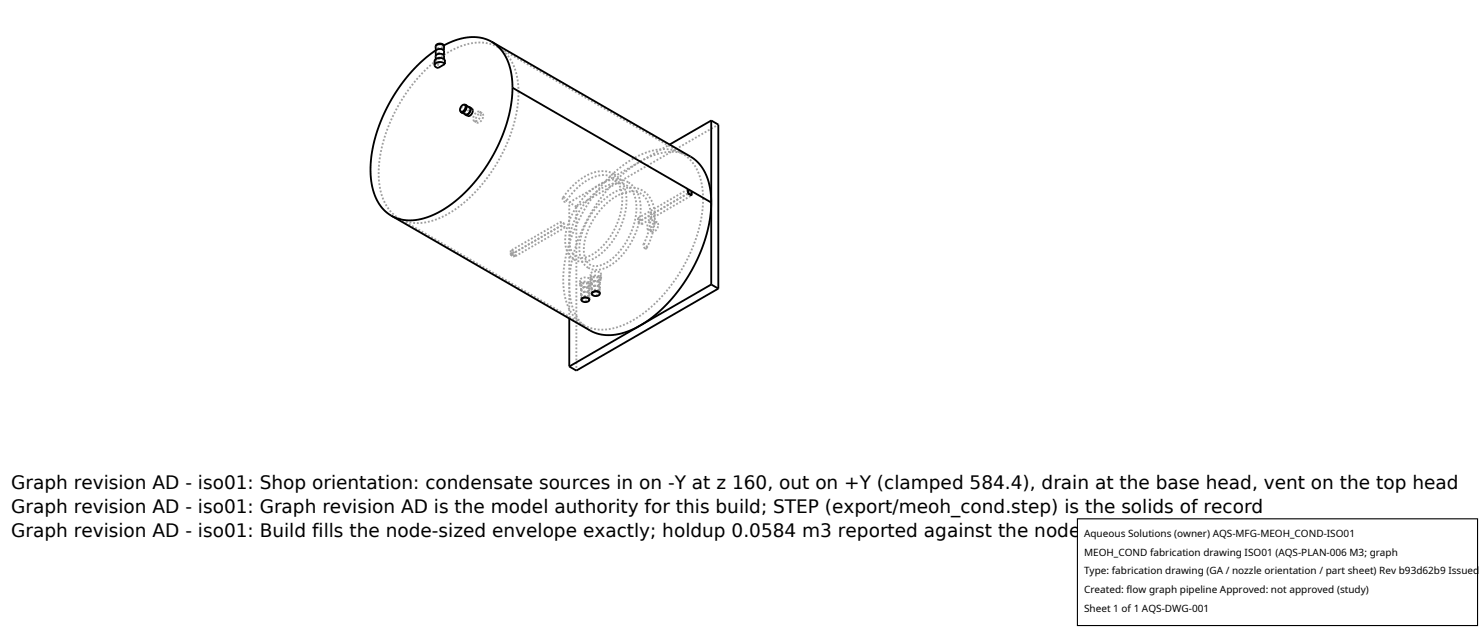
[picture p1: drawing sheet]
<svg xmlns="http://www.w3.org/2000/svg" width="212mm" height="90mm" viewBox="0 0 212 90" stroke-linecap="round" stroke-linejoin="round" font-family="sans-serif">
<g fill="none" stroke="#a0a0a0" stroke-width=".26" stroke-dasharray=".3 .3" stroke-linecap="butt">
<path d="M62.3 6.7l.1-.2 .2-.1h.6M62.3 6.5v.2M62.3 7.4l.1-.3 .4-.1 .4 .1 .2 .2M62.3 8l.1-.2 .4-.1 .4 .1 .2 .2M62.3 8.7l.1-.2 .4-.1h.4l.2 .2M62.3 7.4v-.2M62.3 8v-.1M62.3 8.7l-.1-.3M62.6 9.1l-.4-.1-.1-.3M62.6 9.1v.6M62.7 7l-.3-.1-.2-.2M62.7 7.7l-.3-.1-.2-.2"/>
<path d="M62.7 8.4l-.3-.1-.2-.3M62.7 6.9l-.4 .3M62.7 7l-.3-.1-.1-.2M62.7 6.9v.1M62.7 7.7l-.3-.1-.1-.2M62.7 7.7v-.7M62.7 8.3l-.3-.1-.1-.2M62.7 8.3v-.6M62.7 8.3v.1M62.7 9l-.3-.1-.1-.2M62.7 9v-.6M62.7 9l-.1 .1"/>
<path d="M63.1 6.7l.1 .1M63.2 6.8l-.5 .1M63.2 6.8h-.6l-.2-.1-.1-.2M63.2 6.4l.2 .2M63.4 6.5v.1M63.4 7.2v.1M63.4 7.9v.1M63.4 6.6l-.2 .2M63.4 6.5l-.2 .3M63.4 8.4v.2M63.5 8.6h-.1M66.3 15l-.4 .3-.1 .6"/>
<path d="M66.5 15l-.3 .1-.3 .3-.1 .4 .1 .2M67 15.3l-.5 .4-.1 .3v.3M67.1 15.4h-.3l-.3 .3-.1 .4 .1 .3M67.4 15.5l-.3 .1-.3 .3-.1 .4 .1 .3M67.7 17.3l-.1-.3 .1-.6 .4-.4h.4M67.7 17.3l.4 .2M68.1 17.5h.3l.3-.2 .3-.8M68.5 16l.2 .3M68.5 16l.4 .2M68.7 16.3l-.1 .4-.3 .4-.3 .2h-.3M68.9 16.2h-.4l-.4 .4-.2 .5 .2 .4M69 16.5l-.1-.3"/>
<path d="M71.1 6.7l-.8-.3-.8-.2-1.7-.1-1.8 .4-1.9 .9-2 1.4-1.9 1.7-1.8 2.2-1.4 2.3-1.3 2.5-.9 2.5-.5 2.4-.2 2.4 .2 2.2 .6 1.8 .9 1.4 1.2 1M71.1 6.7l26.4 15.3M74.1 13.2l-.2-2.1-.6-1.9-.9-1.4-1.3-1.1M57 31.2l1.1 .5 1.2 .2 1.4-.1 1.4-.4 1.3-.6 1.6-.9 1.5-1.1 1.3-1.3 1.4-1.6 1.2-1.6 1.1-1.9 .8-1.6 .8-2.1 .5-2 .3-1.7 .2-1.8M57 31.2l26.4 15.2M72.9 36.4l.5 .3M72.9 36.4h.1M72.9 35.8v.6M73 36.4l-.1-.6M73 36.4l.5 .3M73.1 35.7l.5 .3M73.1 35.7l7-4"/>
<path d="M73.1 36.3l.5 .3M73.1 36.3v-.6M73.1 36.3l7-4.1M73.4 36.1l-.5-.3M73.4 36.7h.1M73.4 36.7v-.6M73.5 36.7l-.1-.6M73.6 36l7-4M73.6 36.6v-.6M73.6 36.6l7-4.1M80.1 31.7v.5M80.1 32.2l.5 .3"/>
<path d="M80.4 28.2l.1 .5 .2 .1h.1M80.6 32.5v-.5M80.6 32l-.5-.3M80.6 28.2h-.2M80.8 28.8v-.3l-.2-.3M81.3 28.9l10.1-5.8M82 37.1l.7 .2h.9l.9-.2 .9-.5 .9-.7 .8-1 .8-1.1 .6-1.1 .5-1.2 .3-1.3 .2-1.2-.1-1.1-.2-1-.3-.8-.6-.7-.6-.5M82.3 29.5v23.4M82.3 29.5l-1-.6M82.3 29.5l20.3-11.7M84 38.2l.8 .3h.8l.8-.2 .9-.5 .9-.7 .9-.9 .8-1.1 .6-1.2 .5-1.3 .4-1.2 .1-1.2v-1.1l-.2-1-.4-.9-.5-.7-.7-.5M84.1 39.7l-.3-.1-.5 .1-.3 .1-.2 .3"/>
<path d="M84.3 39.8l.2 .3 .6 .1 .5-.1 .3-.3M84.3 39.2l.2 .3 .6 .1 .5-.1 .3-.3M84.3 39.8v-.6M84.5 39.8l.2 .2 .4 .1 .4-.1 .2-.2M84.5 39.8v.7M85.5 39.6l-.6-.1-.4 .3M85.6 39.5l-.4-.1h-.4l-.3 .1-.2 .3M85.6 38.9l-.3-.1h-.5l-.4 .2-.1 .2M85.7 39.8l-.2-.2M85.7 39.8v.7M85.9 39.8l-.3-.3M85.9 39.2l-.3-.3"/>
<path d="M85.9 39.8v-.6M87.7 24.9l-.9-.4-.8-.1-1 .2-.9 .3-1 .5-1 .9-.9 .9-.8 1M89.7 26l-.8-.3-.9-.1-.9 .1-.9 .3-1 .6-1 .7-.9 1-.8 1-.8 1.3-.5 1.1-.3 1.2-.2 1.1 .1 1 .2 .9 .4 .7 .6 .5M91.1 31.2l7-4.1M91.1 31.2v.5M91.1 31.7l.5 .3M91.1 31.7l7-4M91.4 23.1l2-1 1.9-.4 1.8 .1 1.5 .6M91.4 23.1l4.2-2.5M91.6 31.4l-.5-.2M91.6 31.4l1.4-.8M91.6 32v-.6"/>
<path d="M91.6 32l1.4-.8M91.7 27.2l-.8-.3-.8-.1-.9 .1-1 .3-1 .6-.9 .7-.9 .9-.8 1-.7 1.1-.6 1.3-.4 1.1-.1 1.2v1l.2 1 .4 .6 .6 .5M91.9 34.9l.1-.1 .2 .2 .2 .4M91.9 34.9l.7-1.9 .3-1.9M92.1 35.5l-.2-.3v-.3M92.4 35.4l-.3 .1M92.4 35.4l.5-1.2 .4-1.3 .2-1.1v-1.3l-.1-1-.4-1-.6-.8-.7-.5M92.6 32.8l-.2-.4 .2-.5 .4-.4h.3M92.9 30.5l.2-.2 .3 .1M92.9 30.5l-.2-1.2-.4-.9-.6-.6-.8-.4h-1l-1.1 .3-1.1 .5-1.1 .9-1.1 1.2-.9 1.3-.7 1.4-.4 1.5-.1 1.4 .2 1.1 .5 .7 .7 .3 1.1-.2 1.3-.7 1.3-1.3 1.1-1.5 .7-1.6 .5-1.9 .1-1.7-.4-1.4-.4-.7-.7-.6-.8-.2h-.9l-1.1 .3-1.2 .7-.9 .8-1 1.1-.8 1.2-.7 1.4-.5 1.3-.1 1.3 .1 1.2 .4 .8 .5 .4 .9 .1 1.1-.4 1.2-.8 1.1-1.1 1-1.5 .6-1.6 .5-1.5 .1-1.6-.2-1.3-.5-1-.7-.7-1-.3-1.1 .1-1.2 .5-1.2 .7-1.2 1.2-1 1.3M92.9 31.1l.2-.1h.3M93 31.2v-.6"/>
<path d="M93 31.2l-.1-.1M93 30.6l-.1-.1M93.1 33.1h.3l.3-.2 .2-.3 .1-.5M93.1 33.1l-.5-.3M93.3 31.5l.2 .3M93.4 31v-.4M93.4 31l5.2-3M93.4 30.4l5.2-3M93.4 30.4v.2M93.5 31.8l-.3 .8-.3 .2h-.3M93.9 31.8h-.4l-.4 .4-.2 .5 .2 .4M93.9 31.8l-.6-.3"/>
<path d="M94 32.1l-.1-.3M97.5 22l-1.5-.6-1.8-.1-1.9 .5-1.9 .9-1.9 1.3-1.9 1.7-1.8 2.2-1.5 2.3-1.2 2.4-.9 2.7-.6 2.3-.2 2.4 .2 2.2 .7 1.8 .8 1.4 1.3 1M98.1 27.7l.5 .3M98.1 27.1v.6M98.6 27.4v.6M98.6 27.4l-.5-.3M98.8 27.3v.6M100.4 28.4l-.2-2.1-.5-1.9-1-1.4-1.2-1M81.3 45.5v-4.9M81.3 40.6v-11.7M81.3 40.6l.2-2.3 .6-2.5 .9-2.7 1.3-2.5 1.5-2.3 1.8-2.1 1.9-1.8 1.9-1.3M82.8 40.6l.2 .3 .5 .2 .6-.1 .3-.4"/>
<path d="M82.8 40.1l.2 .3 .6 .1 .5-.1 .3-.3M82.8 40.6v-.5M83 42l.2 .3 .4 .1 .4-.1 .2-.3M83 41.3l.1 .3 .5 .1 .4-.1 .2-.3M83 42.6l.1-.2 .3-.1 .6 .1M83 42.8l.2 .2 .4 .1 .4-.1 .2-.2M83 42l.2 .2 .4 .1 .4-.1 .2-.2M83 41.3l.2 .2 .4 .2 .4-.1 .2-.3M83 40.6l.2 .3 .4 .1 .4-.1 .2-.3M83 42v.6M83 41.3v.7M83 40.6v.7"/>
<path d="M83.4 46.4l1.1 .5 1.2 .2 1.4-.1 1.3-.4 1.4-.5 1.6-1 1.4-1.1 1.4-1.3 1.4-1.6 1.1-1.6 1.1-1.8 1-2 .7-1.9 .5-1.8 .3-1.8 .1-1.8M84 41.8l-.6-.1-.4 .3M84 41.1l-.6-.1-.4 .3M84 40.4l-.6-.1-.4 .3M84 42.4l.2 .2M84 41.8l-.6-.1-.3 .1-.1 .2M84 41.1l-.6-.1-.3 .1-.1 .2M84.1 40.3l-.3-.1h-.5l-.3 .2-.2 .2M84.2 42l-.2-.2M84.2 41.3l-.2-.2M84.2 40.6l-.2-.2M84.2 42v.6"/>
<path d="M84.2 41.3v.7M84.2 40.6v.7M84.2 42.6l-.1 .2-.5 .1-.4-.1-.2-.2M84.3 47.2l-1.3-1.1-.9-1.5-.6-1.9-.2-2.1M84.4 40.6l-.3-.3M84.4 40.1l-.3-.4M84.4 40.6v-.5M84.5 41.1l.1 .3 .5 .1 .5-.1 .1-.3M84.5 40.5l.1 .2 .5 .1 .4-.1 .2-.2M84.5 41.7l.1-.1 .3-.2h.6M84.5 41.9l.2 .3 .4 .1 .4-.2 .2-.2M84.5 41.1l.2 .3 .4 .1 .4-.1 .2-.3"/>
<path d="M84.5 40.5l.2 .2 .3 .1 .5-.1 .2-.2M84.5 41.1v.6M84.5 40.5v.6M85.5 40.9l-.6-.1-.4 .3M85.5 40.2h-.6l-.4 .3M85.5 41.4l.2 .3M85.5 40.9l-.6-.1-.3 .1-.1 .2M85.5 40.2l-.6-.1-.3 .2-.1 .2M85.7 41.1l-.2-.2M85.7 40.5l-.2-.3M85.7 41.1v.6M85.7 40.5v.6"/>
<path d="M85.7 41.7l-.2 .3-.4 .1-.5-.1-.1-.3"/>
</g>
<g fill="none" stroke="#000" stroke-width=".26">
<path d="M62.3 7.2l-1.5 1-1.4 1.4-1.2 1.3-1.2 1.6-1.1 1.8-1 1.9-.8 1.8-.6 1.8-.4 1.9-.2 1.7v1.7l.3 1.6 .4 1.3 .6 1.1 .8 1 .9 .7M63.4 6.5h.1M63.4 6.5l-.2-.2-.4-.1-.3 .1-.2 .2M63.4 7.2v-.7l-.2-.1-.4-.1-.5 .2v.7M63.4 7.9v-.7l-.2-.2h-.4l-.6 .2 .1 .7M63.4 8.4v-.5l-.6-.2-.5 .2-.1 .5M63.5 9.1v-.6l-.3-.2h-.5l-.6 .3v.7M63.5 9.1l-.9 .6-.4-.1-.1-.3M63.5 9.1l-.3-.2h-.5l-.5 .1-.1 .3M65.8 15.9l.1 .2M66.3 15h.2M66.4 15l.2 .2-.1 .5-.3 .3-.4-.1"/>
<path d="M66.4 15l.1 .2-.1 .4-.3 .3h-.3M66.4 15h-.3l-.3 .3-.1 .4 .1 .2M66.4 16.3l.1 .1M66.5 15l.7 .4-.1 .6-.5 .4-.7-.3M66.5 15l.1 .3-.1 .4-.3 .3-.3 .1M67 15.3h.1M67.1 15.3l.4 .3-.1 .6-.4 .4-.5-.2M67.1 15.3l.1 .3-.1 .4-.3 .3-.3 .1M70.2 6l1.3 1 .9 1.5 .6 1.9 .2 2.1M70.2 6l-1.5-.6-1.7-.1-1.7 .4-1.9 .8M70.2 6l28.8 16.6 1.2 1.2 .7 1.4 .5 1.7 .2 2M73.2 12.5l-.1 1.8-.3 1.9-.6 1.8-.7 2-.9 1.9-1.1 1.9-1.3 1.7-1.3 1.5-1.3 1.3-1.6 1.2-1.5 .9-1.5 .6-1.3 .4-1.5 .1-1.2-.2-1.1-.5"/>
<path d="M73.2 12.5l28.4 16.4M101.6 17.2l-6 3.4M101.6 17.2v23.4M101.6 17.2l1 .6v23.4M55.9 30.8l28.9 16.6 1.4 .4h1.8l1.7-.5 1.7-.8M98.3 27.6l.5 .3M98.3 27v.6zM98.8 27.3v.6M98.8 27.9h.1M101.6 28.9l-.2 2.6-.6 2.4-1 2.6-1.2 2.4-1.6 2.5-1.7 2-1.9 1.7-2 1.4M81.3 45.5v6.8M83 42.8l.2-.2 .4-.1 .4 .1 .2 .2"/>
<path d="M83 42.8l.2 .2 .4 .1 .4-.1 .2-.2M84.2 42.8l-.2-.2-.4-.1-.5 .1-.1 .2M84.2 42.8h.1M84.5 42l.2-.3 .4-.1 .4 .1 .2 .3M84.5 42l.2 .2 .4 .1 .4-.1 .2-.2M84.5 41.9v.1M85.7 41.9l-.2-.2-.4-.1-.4 .1-.2 .2M85.7 41.9h.1M85.7 41.9v.1M91.4 46.5l-10.1 5.8M101.6 40.6l1 .6M101.6 40.6l-10.2 5.9"/>
<path d="M102.6 41.2l-20.3 11.7-1-.6"/>
</g>
<path d="M153.9 74.1h57.1v15.2h-57.1z" fill="#fff" stroke="#000" stroke-width=".16"/>
<g font-size="2.6">
<text x="1.6" y="69.8">Graph revision AD - iso01: Shop orientation: condensate sources in on -Y at z 160, out on +Y (clamped 584.4), drain at the base head, vent on the top head</text>
<text x="1.6" y="73.3">Graph revision AD - iso01: Graph revision AD is the model authority for this build; STEP (export/meoh_cond.step) is the solids of record</text>
<text x="1.6" y="76.7">Graph revision AD - iso01: Build fills the node-sized envelope exactly; holdup 0.0584 m3 reported against the node drum figure, no residence derived (A-VES)</text>
</g>
<g font-size="1.4">
<text x="154.8" y="76.6">Aqueous Solutions (owner) AQS-MFG-MEOH_COND-ISO01</text>
<text x="154.8" y="79.3">MEOH_COND fabrication drawing ISO01 (AQS-PLAN-006 M3; graph</text>
<text x="154.8" y="82">Type: fabrication drawing (GA / nozzle orientation / part sheet) Rev b93d62b9 Issued</text>
<text x="154.8" y="84.7">Created: flow graph pipeline Approved: not approved (study)</text>
<text x="154.8" y="87.4">Sheet 1 of 1 AQS-DWG-001</text>
</g>
</svg>
